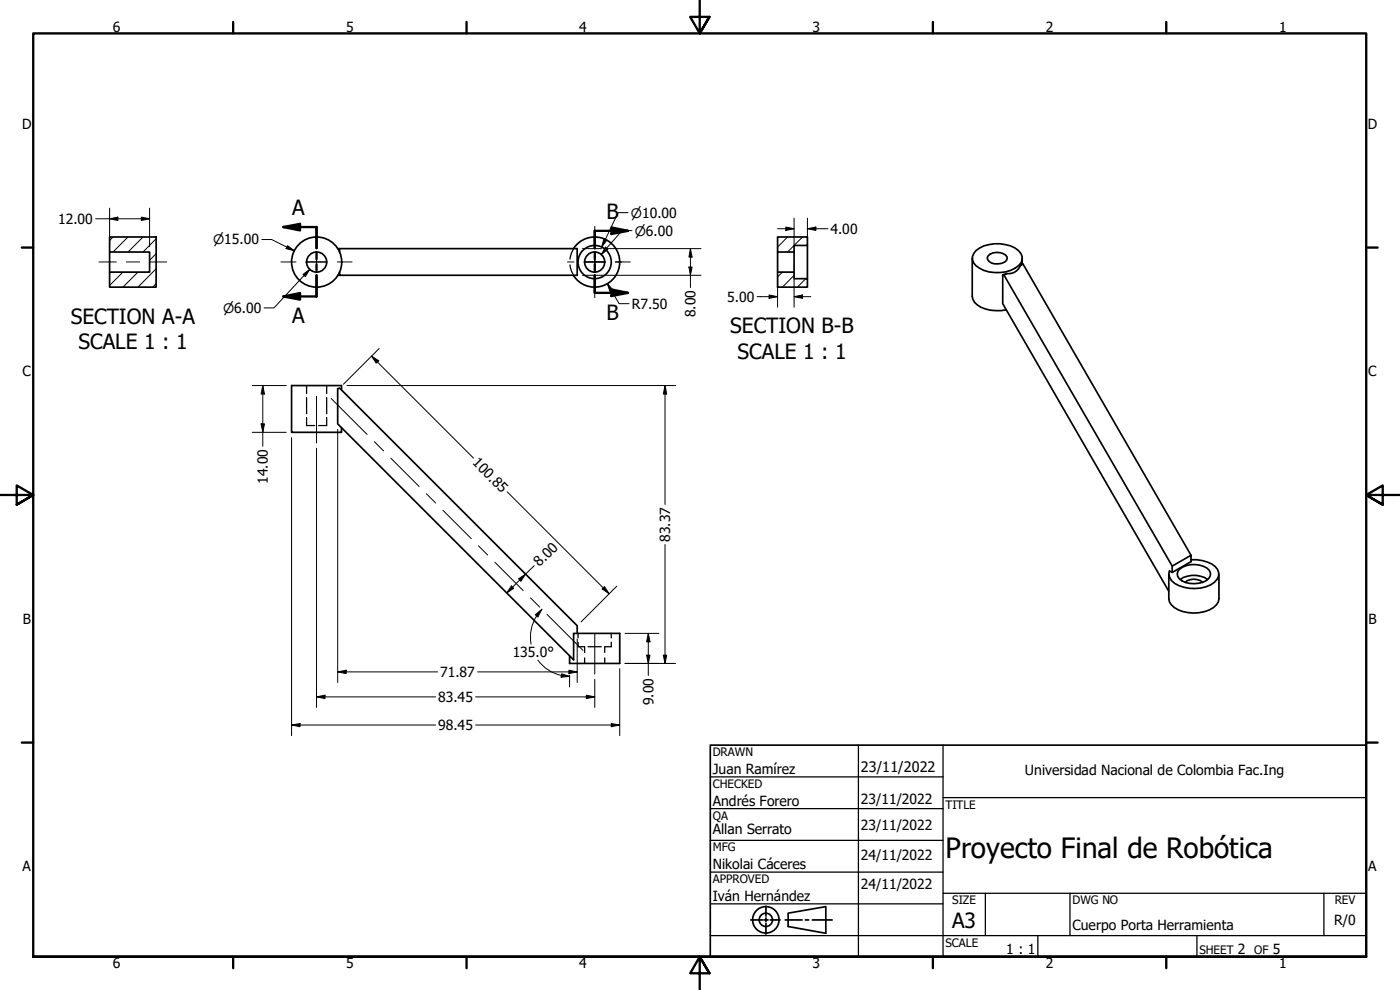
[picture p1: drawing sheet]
<svg xmlns="http://www.w3.org/2000/svg" width="420mm" height="297mm" viewBox="0 0 420 297" stroke-linecap="round" stroke-linejoin="round" font-family="sans-serif">
<!-- layer: Hatch (ANSI) -->
<g fill="none" stroke="#000" stroke-width=".3">
<path d="M33.9 71.1l-1 1.1M38.4 71.1l-4.5 4.5M42.9 71.1l-4.5 4.5M46.9 76.1l-2 2M46.9 71.6l-4 4M236.3 71.1l-2.9 3.1M240.9 71.1l-4.6 4.5M36.9 81.6l-4 4M41.4 81.6l-4.5 4.6M46.9 85.1l-1.1 1.1M46.9 80.6l-5.5 5.6M234.8 81.6l-1.4 1.5"/>
<path d="M238.3 82.6l-3.5 3.6M241.8 83.6l-2.5 2.6"/>
</g>
<!-- layer: Hidden (ANSI) -->
<g fill="none" stroke="#000" stroke-width=".38">
<path d="M171.1 79.5l.4 1.9 .6 1.2M172.1 74.6l-.6 1.3-.4 1.9M92 115.7v2.4M92 119.3v4.8M98 115.7v2.4M98 119.3v4.8M92 125.3v2.4h2.4M98 125.3v2.4h-2.4M173.5 192.7v1.3h2v1.8M173.5 190v1.4M175.5 197.4v1.7M176.5 194h4"/>
<path d="M181.5 197.4v1.7M183.5 192.7v1.3h-2v1.8M183.5 190v1.4"/>
</g>
<!-- layer: Visible (ANSI) -->
<g fill="none" stroke="#000" stroke-width=".51">
<path d="M32.9 71.1h14v15.1h-14v-4.6h12v-6h-12zM32.9 75.6v6M101.3 74.6h71.9v8h-71.3v-1M101.9 74.6v1.1M172.1 74.6a7.5 7.5 0 0 1 11.3-1.7 7.5 7.5 0 0 1 0 11.4 7.5 7.5 0 0 1-11.3-1.7M233.4 71.1h8.9v2.5h-4v2h-4.9zM233.4 75.6v6M238.3 75.6v6M242.3 73.6v10M291.8 77.5v11.4a4.5 4.5 0 0 0 3.9 3.8 13.1 13.1 0 0 0 6.3 .2M292.9 75.2a10.8 10.8 0 0 1 12.7 0 2.81 2.81 0 0 1 0 4.5 10.8 10.8 0 0 1-12.7 0 2.89 2.89 0 0 1 0-4.5zM296.5 76.8a4.1 4.1 0 0 1 5.7 .2l.1 .6a2.66 2.66 0 0 1-2.8 1.6 2.68 2.68 0 0 1-3.2-1.9z"/>
<path d="M306.3 79.7l.3-.5h.4l50.4 87.4M306.3 79.7a3.9 3.9 0 0 1-4.2 2.4M306.8 77.5v1.7M307 79.2l-.7 .5M101.3 82.6h.6M233.4 81.6h4.9v2h4v2.6h-8.9zM300.9 82.5v8.6l49.9 86.3M302.1 82.1l-.8 .4 50.5 87.3M302.1 82.1l-1.2 .4h.4M102.5 117v-1.3h-15v14h15v-1.3M350.8 172.3v7.3a4.2 4.2 0 0 0 2.8 3.4 10.8 10.8 0 0 0 11.5-1.5l.5-.9 .2-1v-7.3M354.1 170.7a7.1 7.1 0 0 1 8.9 .5 2.08 2.08 0 0 1-.9 3 7.5 7.5 0 0 1-8.2-.5 1.9 1.9 0 0 1 .2-3z"/>
<path d="M354.2 173.9a7.1 7.1 0 0 1 8.2 0M355.7 174.7a4.1 4.1 0 0 1 5.2 0M357.4 167.9a9 9 0 0 1 8 3 2.95 2.95 0 0 1-1 3.8 10.9 10.9 0 0 1-12.8-.5l-.6-.9-.2-1 .2-1 .8 .5 5.6-3.3v-1.9l-5.6 3.2v2M173.2 190v-2.2l-71.3-71.4-.6 .2v10.6l70.8 70.8v-8h13.9v9.1h-15.1v-2.3"/>
<circle cx="95" cy="78.6" r="7.5"/>
<circle cx="95" cy="78.6" r="3"/>
<circle cx="178.5" cy="78.6" r="5"/>
<circle cx="178.5" cy="78.6" r="3"/>
</g>
<!-- layer: Section Line (ANSI) -->
<path d="M85 68.1l5-.9v1.9zM85 68.1h10v6.4M95 76v1.8M95 79.3v1.8M178.5 76v1.8M178.5 79.3v1.8M183.5 68.2l5 1.1-5 .9zM188.5 69.3h-10v5.2M85 88.9l5-1v2zM95 82.6v6.3h-10M178.5 82.6v5.3h10M183.5 86.9l5 1-5 .9z" fill="none" stroke="#000" stroke-width=".7"/>
<g fill="#000">
<path d="M85 68.1l5-.9v1.9z" fill-rule="evenodd"/>
<path d="M183.5 68.2l5 1.1-5 .9z" fill-rule="evenodd"/>
<path d="M85 88.9l5-1v2z" fill-rule="evenodd"/>
<path d="M183.5 86.9l5 1-5 .9z" fill-rule="evenodd"/>
</g>
<!-- layer: Border (ANSI) -->
<g fill="none" stroke="#000" stroke-width=".7">
<path d="M70 6.6v3.4M140 6.6v3.4M210 0v10l-2.9-4.9h5.8l-2.9 4.9 2.9-4.9M280 6.6v3.4M350 6.6v3.4M6.5 74.3h3.5M410 74.3h3.4M0 148.5h10l-5-2.8v5.7l5-2.9-5 2.9M420 148.5h-10l5-2.8v5.7l-5-2.9 5 2.9M6.5 222.8h3.5M410 222.8h3.4M10 287.1v-277.1h400v277.1h-400h400"/>
<path d="M70 287.1v3.4M140 287.1v3.4M212.9 292l-2.9-4.9 2.9 4.9h-5.8l2.9-4.9v9.9M280 287.1v3.4M350 287.1v3.4"/>
</g>
<!-- layer: Title (ANSI) -->
<g fill="none" stroke="#000" stroke-width=".51">
<path d="M213.2 223.6h196.8v63.5h-196.8zM225.3 276h3.6M229.2 276h1.3M229.9 275.4v1.1M229.9 271.9v3M229.9 277v3.3M231.1 276h3M235.6 276h5.1M236.5 274l11.3-2v8l-11.3-2zM241.7 276h1M243.8 276h5.9"/>
<circle cx="229.8" cy="276" r="4"/>
<circle cx="229.8" cy="276" r="2"/>
</g>
<g fill="none" stroke="#000" stroke-width=".38">
<path d="M213.2 233.1h69.8M257.6 223.6v63.5M283 239.3h127M283 223.6v63.5M213.2 242.6h69.8M213.2 252.1h69.8M213.2 261.7h69.8M213.2 271.2h69.8M283 268h127M295.7 268v12.7M321.1 268v12.7M397.3 268v12.7"/>
<path d="M213.2 280.7h196.8M311.5 280.7v6.4M359.2 280.7v6.4"/>
</g>
<!-- layer: Centerline (ANSI) -->
<g fill="none" stroke="#000" stroke-width=".3">
<path d="M29.7 78.6h5.2M37.9 78.6h4M44.9 78.6h5.1M95 118.9v14M99.4 119.6l10.8 10.8M112.3 132.5l2.8 2.8M117.3 137.5l8.5 8.5M128 148.1l2.7 2.8M132.9 153.1l8.5 8.5M143.6 163.8l2.8 2.7M148.5 168.7l8.5 8.5M159.2 179.4l2.8 2.8"/>
<path d="M164.1 184.3l10.8 10.8M178.5 190.2v12"/>
</g>
<!-- layer: Dimension (ANSI) -->
<g fill="none" stroke="#000" stroke-width=".3">
<path d="M28.7 65.6h16.2M32.9 65.6l2.5-.5v1.1zM32.9 62.5v11.5M42.4 65.1l2.5 .5-2.5 .6zM44.9 62.5v11.5M78.5 71.9h3l6.8 3.3M86.3 73.7l2 1.5-2.4-.6zM174.8 74.6h3.6M178.6 74.6h2M181.2 71.6l.9 .5-1.5 2zM181.7 74.2l.7 .6-1.9 1.6zM182.1 74.6h28.3"/>
<path d="M188.5 63.8h-3l-4.9 10.3M189.7 69.2h-3l-6.2 7.2M207.2 74.6l.5 2.5h-.9zM207.2 74.6v11.7M233.4 68.6h4.9M235.8 68.1l2.5 .5-2.5 .5zM238.3 65.5v8.5M242.3 68.6l2.6-.5v1zM242.3 68.6h6.2M242.3 65.5v6.6M90.9 82.3l2.1-1.5-1.4 2.2zM93 80.8l-10.8 11.6h-3"/>
<path d="M174.8 82.6h3.6M178.6 82.6h31.8M182.2 85.1l1.8 1.9-.9 .5zM182.2 85.1l3.6 6h3M206.8 80.1h.9l-.5 2.5zM227.2 89h6.2M230.8 88.5l2.6 .5-2.6 .5zM233.4 83.2v9M238.3 89l2.6-.5v1zM238.3 83.2v9M238.3 89h5M75.7 115.7h10.2"/>
<path d="M78.9 115.7l.5 2.5h-1zM78.9 115.7v18.2M104.1 115.7h98.7M111.5 106.9l2.2 1.4-.8 .7zM111.5 106.9l30.6 30.6M113.8 104.6l-10.7 10.7M199.6 115.7l.5 2.5h-1zM199.6 115.7v35.7M75.7 129.7h10.2M78.4 127.2h1l-.5 2.5zM87.5 131.3v89.4M95 134.5v77.8"/>
<path d="M101.3 128.8v76M152.2 147.6l30.6 30.6M153.5 175.8l.7 .7-2.1 1.4zM155.6 173.7l2.1-1.4-1.4 2.1zM160.3 169.7l-8.2 8.2M181.4 176l1.4 2.2-2.1-1.5zM185.1 175.9l-10.7 10.7M199.6 163.4v35.7M160.7 184.5l1.9-1.7-1.2 2.3zM161.1 184.8a11.8 11.8 0 0 0-1.7 8.5M161.4 198a11.8 11.8 0 0 0 7.1 4.7M162.6 182.8l-1.6 2"/>
<path d="M173.2 191.7v1.6M173.2 193.5v11.3M187.6 199.1h15.2M187.6 190h10.1M194.1 196.6h1l-.5 2.5zM194.6 190l.5 2.6h-1zM194.6 190v12.7M199.1 196.6h1l-.5 2.5zM87.5 217.5l2.5-.4v.9zM87.5 217.5h43.2M95 209.1l2.5-.5v1zM95 209.1h35.7"/>
<path d="M101.3 201.6l2.6-.5v1zM101.3 201.6h30M142.7 217.5h43.3M142.7 209.1h35.8M143.3 201.6h29.9M168.5 202.7l2.4 .2M168.5 202.2l2.4 .7-2.5 .3zM170.8 201.1l2.4 .5-2.4 .5zM170.9 202.6v3.5M176 208.6l2.5 .5-2.5 .5zM178.5 203.8v8.5M183.5 217.1l2.5 .4-2.5 .5z"/>
<path d="M186 200.6v20.1"/>
</g>
<g fill="#000">
<path d="M32.9 65.6l2.5-.5v1.1z" fill-rule="evenodd"/>
<path d="M42.4 65.1l2.5 .5-2.5 .6z" fill-rule="evenodd"/>
<path d="M86.3 73.7l2 1.5-2.4-.6z" fill-rule="evenodd"/>
<path d="M181.2 71.6l.9 .5-1.5 2z" fill-rule="evenodd"/>
<path d="M181.7 74.2l.7 .6-1.9 1.6z" fill-rule="evenodd"/>
<path d="M207.2 74.6l.5 2.5h-.9z" fill-rule="evenodd"/>
<path d="M235.8 68.1l2.5 .5-2.5 .5z" fill-rule="evenodd"/>
<path d="M242.3 68.6l2.6-.5v1z" fill-rule="evenodd"/>
<path d="M90.9 82.3l2.1-1.5-1.4 2.2z" fill-rule="evenodd"/>
<path d="M182.2 85.1l1.8 1.9-.9 .5z" fill-rule="evenodd"/>
<path d="M206.8 80.1h.9l-.5 2.5z" fill-rule="evenodd"/>
<path d="M230.8 88.5l2.6 .5-2.6 .5z" fill-rule="evenodd"/>
<path d="M238.3 89l2.6-.5v1z" fill-rule="evenodd"/>
<path d="M78.9 115.7l.5 2.5h-1z" fill-rule="evenodd"/>
<path d="M111.5 106.9l2.2 1.4-.8 .7z" fill-rule="evenodd"/>
<path d="M199.6 115.7l.5 2.5h-1z" fill-rule="evenodd"/>
<path d="M78.4 127.2h1l-.5 2.5z" fill-rule="evenodd"/>
<path d="M153.5 175.8l.7 .7-2.1 1.4z" fill-rule="evenodd"/>
<path d="M155.6 173.7l2.1-1.4-1.4 2.1z" fill-rule="evenodd"/>
<path d="M181.4 176l1.4 2.2-2.1-1.5z" fill-rule="evenodd"/>
<path d="M160.7 184.5l1.9-1.7-1.2 2.3z" fill-rule="evenodd"/>
<path d="M194.1 196.6h1l-.5 2.5z" fill-rule="evenodd"/>
<path d="M194.6 190l.5 2.6h-1z" fill-rule="evenodd"/>
<path d="M199.1 196.6h1l-.5 2.5z" fill-rule="evenodd"/>
<path d="M87.5 217.5l2.5-.4v.9z" fill-rule="evenodd"/>
<path d="M95 209.1l2.5-.5v1z" fill-rule="evenodd"/>
<path d="M101.3 201.6l2.6-.5v1z" fill-rule="evenodd"/>
<path d="M168.5 202.2l2.4 .7-2.5 .3z" fill-rule="evenodd"/>
<path d="M170.8 201.1l2.4 .5-2.4 .5z" fill-rule="evenodd"/>
<path d="M176 208.6l2.5 .5-2.5 .5z" fill-rule="evenodd"/>
<path d="M183.5 217.1l2.5 .4-2.5 .5z" fill-rule="evenodd"/>
</g>
<!-- layer: Center Mark (ANSI) -->
<g fill="none" stroke="#000" stroke-width=".3">
<path d="M84.3 78.6h4.5M91.8 78.6h6.4zM95 75.4v6.4zM95 67.9v4.5M101.2 78.6h4.5M170.3 78.6h2M175.3 78.6h6.4zM178.5 75.4v6.4zM178.5 75.4v3.2h-3.2M178.5 67.9v4.5M184.7 78.6h4.5M95 84.8v4.5"/>
<path d="M178.5 84.8v4.5"/>
</g>
<text font-size="8.4" x="283.8" y="257.3">Proyecto Final de Robótica</text>
<g font-size="6.3">
<text x="87.7" y="64.6">A</text>
<text x="182" y="65.8">B</text>
<text x="182" y="95.9">B</text>
<text x="21.2" y="97.3">SECTION A-A</text>
<text x="87.7" y="97">A</text>
<text x="219.1" y="100.1">SECTION B-B</text>
<text x="23.6" y="104.8">SCALE 1 : 1</text>
<text x="221.4" y="107.6">SCALE 1 : 1</text>
<text x="285.8" y="278.6">A3</text>
</g>
<text font-size="4.3" x="258.4" y="231.6">23/11/2022</text>
<g font-size="4.2">
<text x="33.8" y="9.6">6</text>
<text x="103.9" y="9.6">5</text>
<text x="173.9" y="9.6">4</text>
<text x="243.8" y="9.6">3</text>
<text x="313.9" y="9.6">2</text>
<text x="383.9" y="9.6">1</text>
<text x="6.7" y="38.7">D</text>
<text x="410.5" y="38.7">D</text>
<text x="17.5" y="67.2">12.00</text>
<text x="249.2" y="70.2">4.00</text>
<text x="189.6" y="92.6">R7.50</text>
<text x="208.7" y="95.2" transform="rotate(-90 208.7 95.2)">8.00</text>
<text x="218.2" y="90.5">5.00</text>
<text x="6.8" y="113">C</text>
<text x="410.7" y="113">C</text>
<text x="141.6" y="139.1" transform="rotate(45 141.6 139.1)">100.85</text>
<text x="80.4" y="145.1" transform="rotate(-90 80.4 145.1)">14.00</text>
<text x="201.1" y="162.6" transform="rotate(-90 201.1 162.6)">83.37</text>
<text x="161.9" y="170.2" transform="rotate(-45 161.9 170.2)">8.00</text>
<text x="6.9" y="187.2">B</text>
<text x="410.7" y="187.2">B</text>
<text x="153.9" y="197.2">135.0°</text>
<text x="132.1" y="203.1">71.87</text>
<text x="131.5" y="210.6">83.45</text>
<text x="196.1" y="211.6" transform="rotate(-90 196.1 211.6)">9.00</text>
<text x="131.5" y="219.1">98.45</text>
<text x="213.9" y="232.3">Juan Ramírez</text>
<text x="307.6" y="232.6">Universidad Nacional de Colombia Fac.Ing</text>
<text x="213.9" y="241.8">Andrés Forero</text>
<text x="258.4" y="241.2">23/11/2022</text>
<text x="213.9" y="250.4">Allan Serrato</text>
<text x="258.4" y="249">23/11/2022</text>
<text x="6.8" y="261.4">A</text>
<text x="213.9" y="260.8">Nikolai Cáceres</text>
<text x="258.4" y="258.1">24/11/2022</text>
<text x="410.7" y="261.4">A</text>
<text x="258.4" y="266.8">24/11/2022</text>
<text x="213.9" y="270.4">Iván Hernández</text>
<text x="321.9" y="279.1">Cuerpo Porta Herramienta</text>
<text x="400.4" y="277.5">R/0</text>
<text x="302" y="286.3">1 : 1</text>
<text x="371.5" y="286.2">2</text>
<text x="382" y="286.2">5</text>
<text x="33.8" y="290.5">6</text>
<text x="103.9" y="290.5">5</text>
<text x="173.9" y="290.5">4</text>
<text x="243.8" y="290.5">3</text>
<text x="313.9" y="290.5">2</text>
<text x="383.9" y="290.5">1</text>
</g>
<g font-size="3.9">
<text x="189.3" y="65.3">⌀10.00</text>
<text x="190.5" y="70.7">⌀6.00</text>
<text x="63.9" y="73.3">⌀15.00</text>
<text x="66.9" y="93.8">⌀6.00</text>
</g>
<g font-size="3.5">
<text x="213.9" y="226.9">DRAWN</text>
<text x="213.9" y="236.4">CHECKED</text>
<text x="213.9" y="245.9">QA</text>
<text x="283.8" y="242.6">TITLE</text>
<text x="213.9" y="255.4">MFG</text>
<text x="213.9" y="265">APPROVED</text>
<text x="285.8" y="271.3">SIZE</text>
<text x="321.9" y="271.3">DWG NO</text>
<text x="400.6" y="271.3">REV</text>
<text x="283.8" y="284">SCALE</text>
<text x="360" y="286.2">SHEET</text>
<text x="376.4" y="286.2">OF</text>
</g>
</svg>
